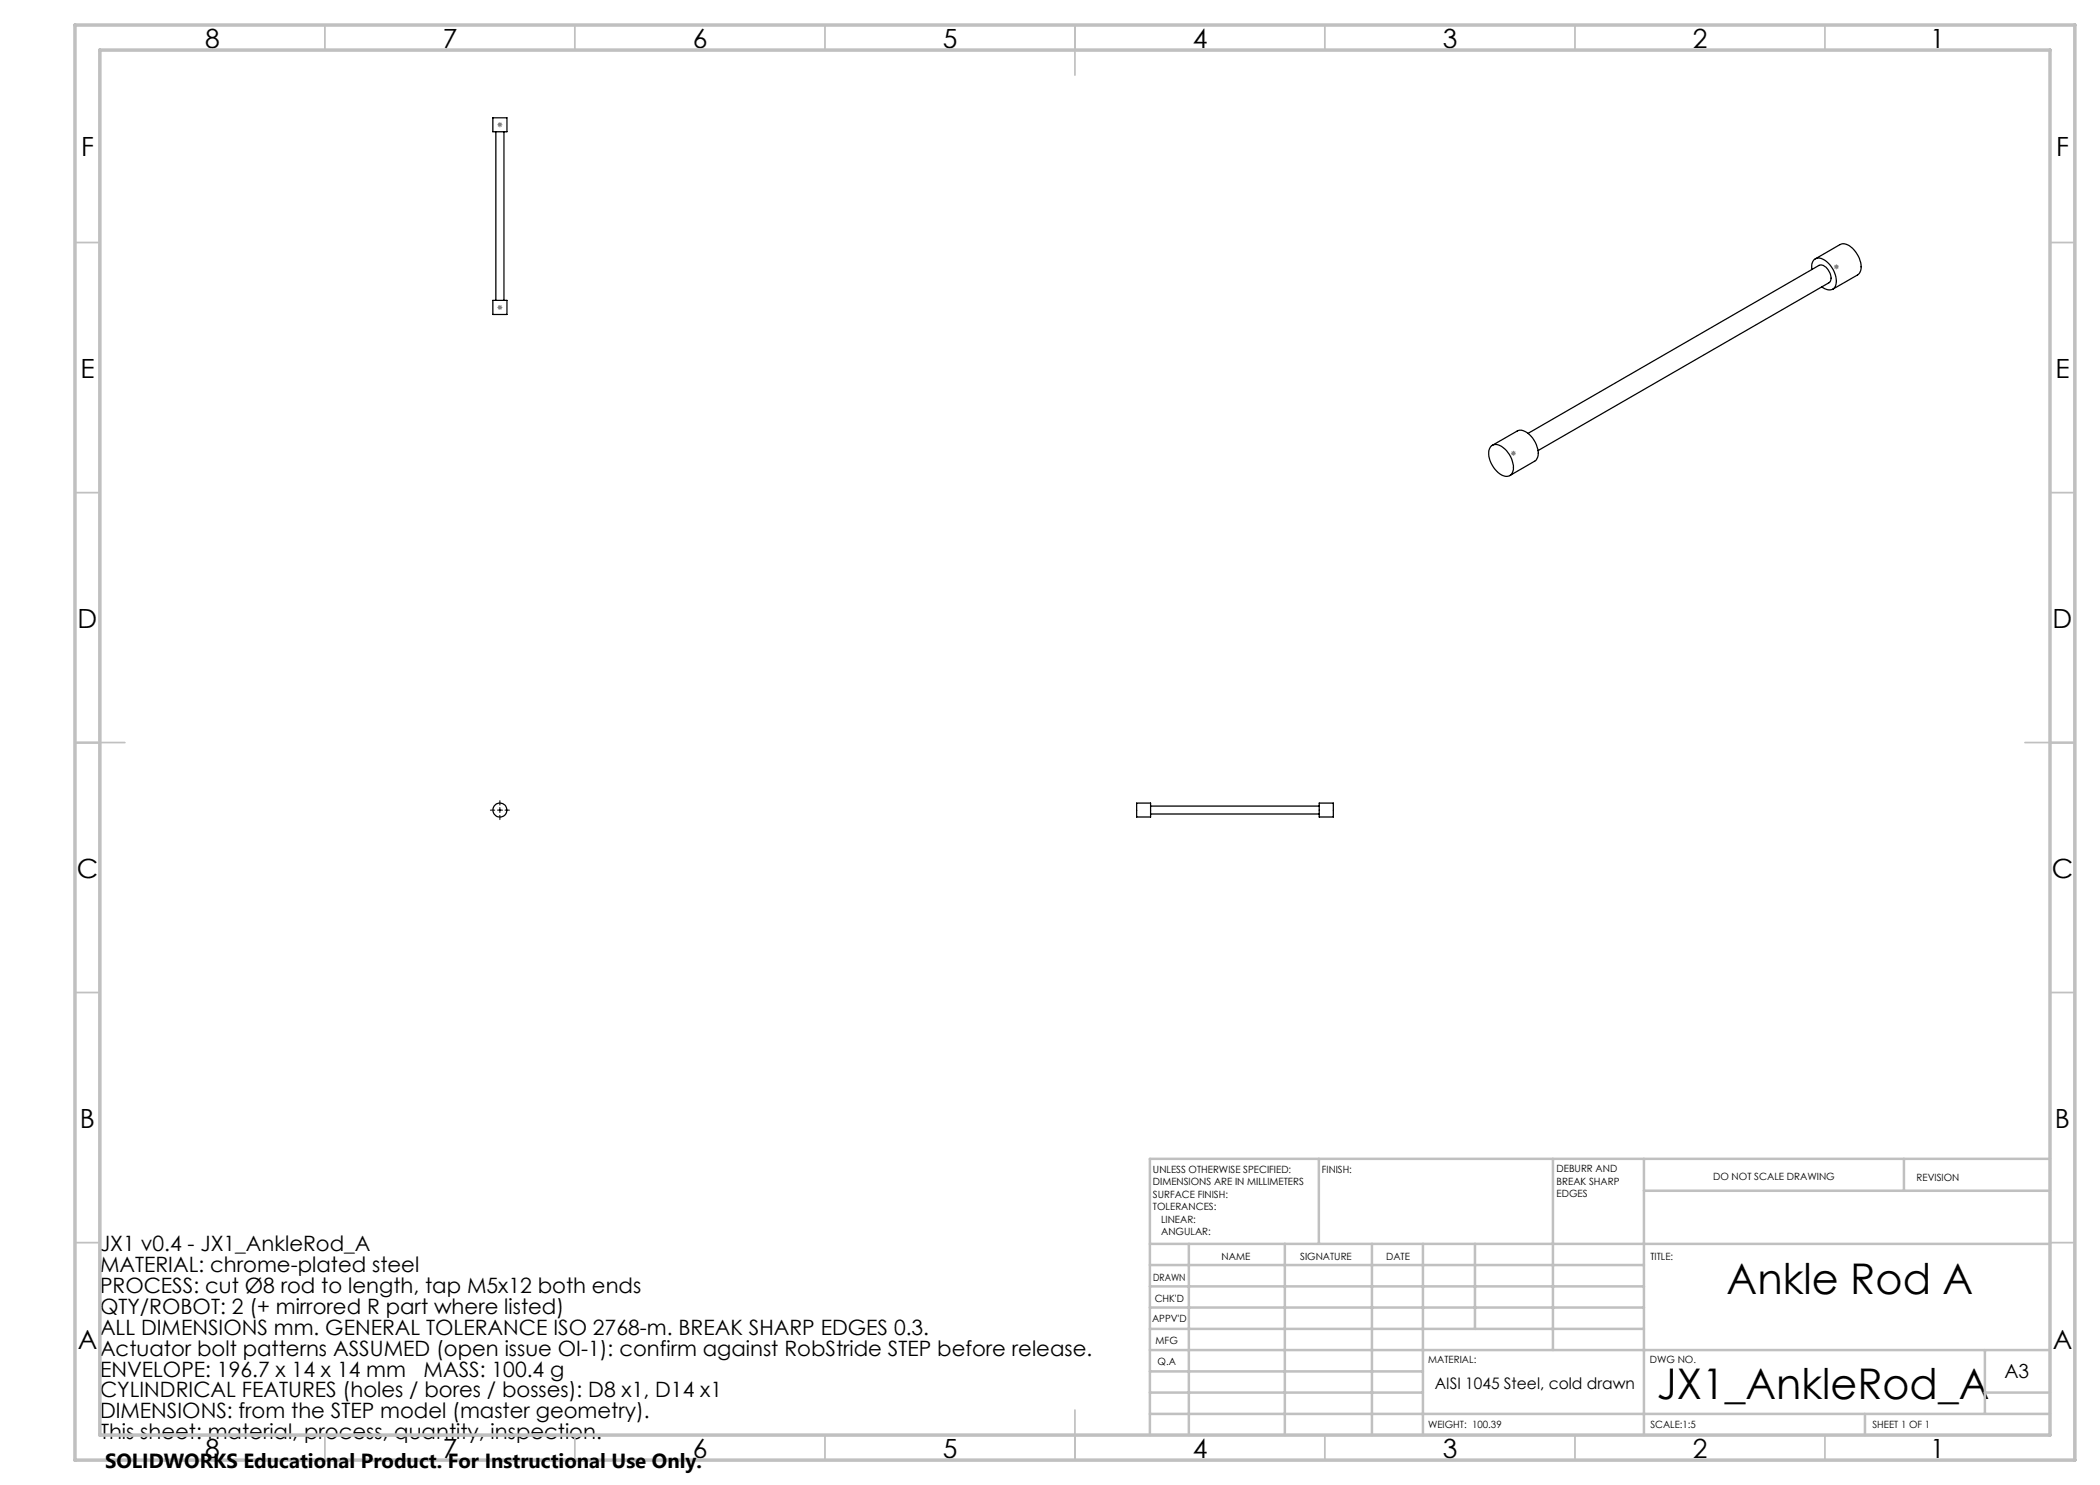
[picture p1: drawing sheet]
<svg xmlns="http://www.w3.org/2000/svg" width="420mm" height="297mm" viewBox="0 0 420 297" stroke-linecap="round" stroke-linejoin="round" font-family="sans-serif">
<g fill="none" stroke="#000" stroke-width=".25">
<path d="M98.6 23.6h2.8v2.7h-2.8zM99.2 26.3v33.8M100.8 26.3v33.8M362.4 53.9a1.65 1.65 0 0 1 1.5-2.3 4.8 4.8 0 0 1 3.2 5.7 1.69 1.69 0 0 1-2.8 .1M363 51.8l5-2.9a2.71 2.71 0 0 1 3.1 1.5 4 4 0 0 1 .8 4.3l-5.4 3.2M98.6 60.1h2.8v2.8h-2.8zM298.2 89.2a1.79 1.79 0 0 1 2.4 .3 4.8 4.8 0 0 1 1.9 5 1.55 1.55 0 0 1-2.5 .3 5.1 5.1 0 0 1-2.1-5zM298.4 89.1l5-2.9a2.74 2.74 0 0 1 3.2 1.5 4.1 4.1 0 0 1 .7 4.3l-5.3 3.1M305.6 86.7l58.2-33.6a2 2 0 0 1 2.2 1.5 1.51 1.51 0 0 1-.2 1.9l-58.2 33.6M227.3 160.6h2.8v2.8h-2.8zM230.1 162.8h33.7M230.1 161.2h33.7"/>
<path d="M263.8 160.6h2.9v2.8h-2.9z"/>
<circle cx="100" cy="162" r="1.41"/>
</g>
<g fill="none" stroke="#808080" stroke-width=".2">
<path d="M99.5 24.9h1M99.6 24.6l.7 .7M100 24.4v1.1M100.3 24.6l-.7 .7M366.8 53.4h1M366.9 53l.7 .7M367.3 52.9v1M367.6 53l-.7 .7M99.5 61.5h1M99.6 61.1l.7 .7M100 61v1M100.3 61.1l-.7 .7"/>
<path d="M302.2 90.7h1M302.3 90.3l.7 .7M302.7 90.2v1M303 90.3l-.7 .7"/>
</g>
<path d="M98.1 162h.9M99.5 162h1M100 160.1v.9M100 161.5v1M100 163.1v.8M101 162h.9" fill="none" stroke="#000" stroke-width=".2"/>
<g fill="none" stroke="#c0c0c0" stroke-width=".35">
<path d="M65 5v5M115 5v5M165 5v5M215 5v10M265 5v5M315 5v5M365 5v5M15 48.5h5M410 48.5h5M15 98.5h5M410 98.5h5M15 148.5h10"/>
<path d="M405 148.5h10M15 198.5h5M410 198.5h5M15 248.5h5M410 248.5h5M65 287v5M115 287v5M165 287v5M215 282v10M265 287v5M315 287v5M365 287v5"/>
</g>
<g fill="none" stroke="#c0c0c0" stroke-width=".5">
<path d="M263.8 231.8v17M310.6 231.8v38.2M328.8 231.8v55.2M328.8 238.2h81.2M380.8 231.8v6.4M410 231.8h-180v55.2M230 248.8h180M230 257.3h98.8M230 253h98.8M237.8 248.8v38.2M257 248.8v38.2M274.4 248.8v38.2"/>
<path d="M284.6 248.8v38.2M295 248.8v17M230 265.8h98.8M230 261.5h98.8M230 278.5h54.6M230 274.3h54.6M230 270h180M397 278.5h13M397 270v12.8M230 282.8h180M373 282.8v4.2"/>
</g>
<path d="M15 5h400v287h-400zM20 10h390v277h-390z" fill="none" stroke="#c0c0c0" stroke-width=".7"/>
<g font-size="8.5">
<text x="345.3" y="258.8">Ankle Rod A</text>
<text x="331.4" y="279.7">JX1_AnkleRod_A</text>
</g>
<g font-size="5.3">
<text x="41" y="9.5">8</text>
<text x="88.5" y="9.5">7</text>
<text x="138.5" y="9.5">6</text>
<text x="188.5" y="9.5">5</text>
<text x="238.5" y="9.5">4</text>
<text x="288.5" y="9.5">3</text>
<text x="338.5" y="9.5">2</text>
<text x="386" y="9.5">1</text>
<text x="16.2" y="31.2">F</text>
<text x="411.2" y="31.2">F</text>
<text x="16.1" y="75.5">E</text>
<text x="411.1" y="75.5">E</text>
<text x="15.5" y="125.5">D</text>
<text x="410.5" y="125.5">D</text>
<text x="15.4" y="175.5">C</text>
<text x="410.4" y="175.5">C</text>
<text x="16" y="225.5">B</text>
<text x="411" y="225.5">B</text>
<text x="15.5" y="269.7">A</text>
<text x="410.5" y="269.7">A</text>
<text x="41" y="291.5">8</text>
<text x="88.5" y="291.5">7</text>
<text x="138.5" y="291.5">6</text>
<text x="188.5" y="291.5">5</text>
<text x="238.5" y="291.5">4</text>
<text x="288.5" y="291.5">3</text>
<text x="338.5" y="291.5">2</text>
<text x="386" y="291.5">1</text>
</g>
<g font-size="4.2">
<text x="20" y="250.3">JX1 v0.4 - JX1_AnkleRod_A</text>
<text x="20" y="254.4">MATERIAL: chrome-plated steel</text>
<text x="20" y="258.6">PROCESS: cut Ø8 rod to length, tap M5x12 both ends</text>
<text x="20" y="262.8">QTY/ROBOT: 2 (+ mirrored R part where listed)</text>
<text x="20" y="267">ALL DIMENSIONS mm. GENERAL TOLERANCE ISO 2768-m. BREAK SHARP EDGES 0.3.</text>
<text x="20" y="271.1">Actuator bolt patterns ASSUMED (open issue OI-1): confirm against RobStride STEP before release.</text>
<text x="20" y="275.3">ENVELOPE: 196.7 x 14 x 14 mm</text>
<text x="84.7" y="275.3">MASS: 100.4 g</text>
<text x="20" y="279.5">CYLINDRICAL FEATURES (holes / bores / bosses): D8 x1, D14 x1</text>
<text x="20" y="283.7">DIMENSIONS: from the STEP model (master geometry).</text>
<text x="20" y="287.8">This sheet: material, process, quantity, inspection.</text>
</g>
<text font-size="4.1" x="21" y="293.7">SOLIDWORKS Educational Product. For Instructional Use Only.</text>
<text font-size="3.9" x="400.9" y="275.5">A3</text>
<text font-size="3.2" x="287" y="277.9">AISI 1045 Steel, cold drawn</text>
<g font-size="2">
<text x="230.6" y="234.6">UNLESS OTHERWISE SPECIFIED:</text>
<text x="230.6" y="237.1">DIMENSIONS ARE IN MILLIMETERS</text>
<text x="230.6" y="239.6">SURFACE FINISH:</text>
<text x="264.4" y="234.6">FINISH:</text>
<text x="311.3" y="234.5">DEBURR AND</text>
<text x="311.3" y="237">BREAK SHARP</text>
<text x="311.3" y="239.5">EDGES</text>
<text x="342.6" y="236">DO NOT SCALE DRAWING</text>
<text x="383.3" y="236.2">REVISION</text>
<text x="230.6" y="242.1">TOLERANCES:</text>
<text x="232.2" y="244.6">LINEAR:</text>
<text x="232.2" y="247.1">ANGULAR:</text>
<text x="244.3" y="252">NAME</text>
<text x="260" y="251.9">SIGNATURE</text>
<text x="277.2" y="251.9">DATE</text>
<text x="330.1" y="251.9">TITLE:</text>
<text x="230.6" y="256.1">DRAWN</text>
<text x="230.9" y="260.3">CHK'D</text>
<text x="230.4" y="264.4">APPV'D</text>
<text x="231.1" y="268.8">MFG</text>
<text x="231.5" y="273">Q.A</text>
<text x="285.6" y="272.5">MATERIAL:</text>
<text x="330" y="272.5">DWG NO.</text>
<text x="285.6" y="285.5">WEIGHT: 100.39</text>
<text x="330.1" y="285.6">SCALE:1:5</text>
<text x="374.5" y="285.6">SHEET 1 OF 1</text>
</g>
</svg>
